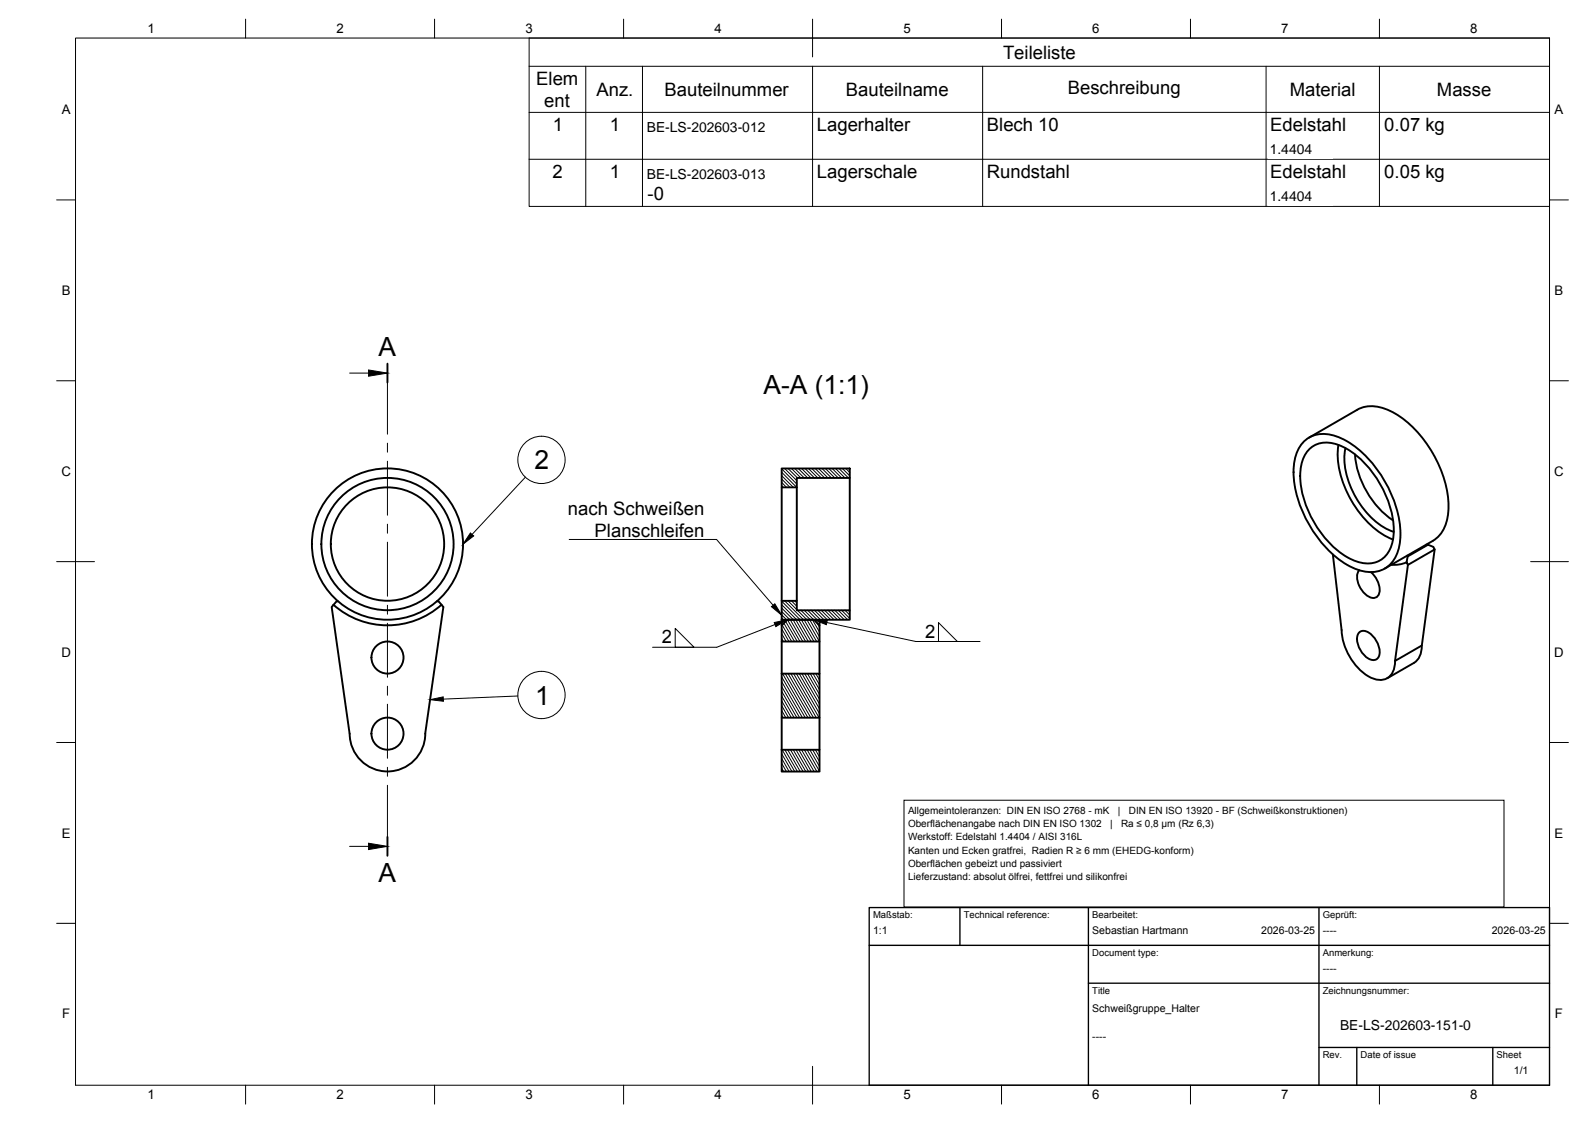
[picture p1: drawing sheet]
<svg xmlns="http://www.w3.org/2000/svg" width="420mm" height="297mm" viewBox="0 0 420 297" stroke-linecap="round" stroke-linejoin="round" font-family="sans-serif">
<!-- layer: Visible -->
<g fill="none" stroke="#000" stroke-width=".51">
<path d="M344.7 117.1a7.8 7.8 0 0 1 8.8-1.7 26.3 26.3 0 0 1 13.3 12.7 25.8 25.8 0 0 1 3.5 16.3 7.8 7.8 0 0 1-11.1 6.3 26.3 26.3 0 0 1-13.2-12.7 25.8 25.8 0 0 1-3.5-16.3 9.7 9.7 0 0 1 2.2-4.6zM346.4 118.8a7.4 7.4 0 0 1 8.6-.7 27 27 0 0 1 13.5 19.1 11.6 11.6 0 0 1-2.1 10.1 7.4 7.4 0 0 1-8.7 .7 27 27 0 0 1-13.4-19.1 11.6 11.6 0 0 1 2.1-10.1zM354.1 117.7a24.8 24.8 0 0 0 5.8 18.2 21 21 0 0 0 8.7 6.8M356 118.5a20.8 20.8 0 0 0 4.9 16.3 17.2 17.2 0 0 0 7.9 5.9M359.1 108.4a10 10 0 0 1 10 1 31.3 31.3 0 0 1 14.2 24.5 10 10 0 0 1-4.2 9.1M359.1 108.4l-12.7 7.3M206.8 123.9h18v2.5h-14v2.5h-4zM206.8 128.9v30M210.8 128.9v30M224.8 126.4v35M358.5 120.2a23.7 23.7 0 0 0 10.1 17.4M89.4 159.1h-.4l-.8 .9"/>
<path d="M115.6 159.1h.4l1.3 1.5-4.8 33.5a10 10 0 0 1-10 10 10 10 0 0 1-10-10M116.8 160a21.5 21.5 0 0 1-28.6 0M206.8 158.9h4v2.5h14v2.5h-18zM352.7 146.7l2.3 20M359.6 150.8a4.3 4.3 0 0 0 .4 4.9 3.9 3.9 0 0 0 4 2.4 2.69 2.69 0 0 0 .8-3.7l-1.1-2-1-1.1M372.2 148.7l-2.3 .6-1.8 .1M372.4 146.9v.3M372.4 147.2l5.4-3.1 1.4 .6 .4 .6-7.1 4.1-.3-.7zM377.4 144l.4 .1M379.1 143.1l-12.7 7.3M379.6 145.3l-3.4 25.4-7.1 4.1 3.4-25.4M88.2 160l-.4 .6 4.7 33.5"/>
<path d="M206.8 178.2h10v11.6h-10zM206.8 165.4l1.5-1.5h7l1.5 1.5v4.3h-10zM206.8 163.9v1.5M206.8 169.7v8.5M216.8 169.7v8.5M216.8 163.9v1.5M355 166.6a15.3 15.3 0 0 0 8.1 12.8 4 4 0 0 0 5.9-3.4l.1-1.2M359.7 167.2a2.69 2.69 0 0 1 3.5 1 5.6 5.6 0 0 1 1.5 5.6 2.05 2.05 0 0 1-3.3 0 5.9 5.9 0 0 1-2-6.2zM376.2 170.7a5 5 0 0 1-2.1 4.6l-7.1 4.1M206.8 198.3h10v5.8h-10zM206.8 189.8v8.5M216.8 189.8v8.5"/>
<circle cx="102.5" cy="143.9" r="15"/>
<circle cx="102.5" cy="143.9" r="17.5"/>
<circle cx="102.5" cy="143.9" r="20"/>
<circle cx="102.5" cy="173.9" r="4.2"/>
<circle cx="102.5" cy="194.1" r="4.2"/>
</g>
<!-- layer: BORDER -->
<g fill="none" stroke="#000" stroke-width=".26">
<path d="M20 10.1h390v276.9h-390zM65 5.1v5M115 5.1v5M165 5.1v5M215 5.1v10M265 5.1v5M315 5.1v5M365 5.1v5M15 52.9h5M410 52.9h5M15 100.7h5M410 100.7h5"/>
<path d="M15 148.6h10M405 148.6h10M15 196.4h5M410 196.4h5M15 244.2h5M410 244.2h5M65 287v5M115 287v5M165 287v5M215 282.1v9.9M265 287v5M315 287v5"/>
<path d="M365 287v5"/>
</g>
<!-- layer: TITLEBLOCK -->
<path d="M230 240.1h180v46.9h-180zM230 250h180M254 240.1v9.9M288 240.1v46.9M349 240.1v46.9M288 260.1h122M349 277.1h61M359 277.1v9.9M395 277.1v9.9" fill="none" stroke="#000" stroke-width=".36"/>
<!-- layer: Hatching -->
<g fill="none" stroke="#000" stroke-width=".26">
<path d="M206.8 128.5l.4 .4M206.8 127.6l1.3 1.3M206.8 126.7l2.2 2.2M206.8 125.8l3.1 3.1M206.8 124.9l4 4M206.8 124l4 4M207.6 123.9l3.2 3.2M208.5 123.9l2.5 2.5M209.4 123.9l2.5 2.5M210.3 123.9l2.5 2.5M211.2 123.9l2.5 2.5M212.1 123.9l2.5 2.5"/>
<path d="M213 123.9l2.5 2.5M213.9 123.9l2.5 2.5M214.8 123.9l2.5 2.5M215.7 123.9l2.5 2.5M216.6 123.9l2.5 2.5M217.5 123.9l2.5 2.5M218.4 123.9l2.5 2.5M219.3 123.9l2.5 2.5M220.2 123.9l2.5 2.5M221.1 123.9l2.5 2.5M222 123.9l2.5 2.5M222.9 123.9l1.9 2"/>
<path d="M223.8 123.9l1 1.1M224.7 123.9l.1 .2M206.8 160l4 3.9M206.8 159.1l4.9 4.8M207.6 158.9l5 5M208.5 158.9l2.3 2.4M209.4 158.9l1.4 1.5M210.3 158.9l.5 .6M206.8 163.5l.4 .4M206.8 162.7l1.3 1.2M206.8 161.8l2.2 2.1M206.8 160.9l3.1 3"/>
<path d="M206.8 179.1l6.2 10.7M206.8 168.9l.5 .8M206.8 167.6l1.2 2.1M206.8 166.4l1.9 3.3M206.9 165.3l2.6 4.4M207.1 178.2l6.7 11.6M207.4 164.9l2.8 4.8M207.8 178.2l6.7 11.6M207.9 164.4l3 5.3M208.3 163.9l3.4 5.8M208.5 178.2l6.7 11.6M209.1 163.9l3.3 5.8"/>
<path d="M209.3 178.2l6.7 11.6M209.8 163.9l3.3 5.8M210 178.2l6.7 11.6M210.5 163.9l3.4 5.8M210.7 178.2l6.1 10.6M211 161.4l2.5 2.5 3.3 5.8M211.3 163.9l3.3 5.8M211.5 178.2l5.3 9.3M211.9 161.4l2.5 2.5M212 163.9l3.3 5.8M212.2 178.2l4.6 8M212.7 163.9l3.4 5.8"/>
<path d="M212.8 161.4l2.5 2.5M212.9 178.2l3.9 6.8M213.7 178.2l3.1 5.5M213.7 161.4l2.5 2.5M214.2 163.9l2.6 4.6M214.4 178.2l2.4 4.2M214.6 161.4l2.5 2.5M214.9 163.9l1.9 3.3M215.1 178.2l1.7 3M215.5 161.4l2.5 2.5M215.9 178.2l.9 1.7M216.2 164.8l.6 1.1"/>
<path d="M216.4 161.4l2.5 2.5M216.6 178.2l.2 .4M217.3 161.4l2.5 2.5M218.2 161.4l2.5 2.5M219.1 161.4l2.5 2.5M220 161.4l2.5 2.5M220.9 161.4l2.5 2.5M221.8 161.4l2.5 2.5M222.7 161.4l2.1 2.2M223.6 161.4l1.2 1.3M224.5 161.4l.3 .4M206.8 199.4l2.7 4.7"/>
<path d="M206.8 189.2l.4 .6M206.8 188l1.1 1.8M206.8 186.7l1.8 3.1M206.8 185.4l2.6 4.4M206.8 184.2l3.3 5.6M206.8 182.9l4 6.9M206.8 181.6l4.8 8.2M206.8 180.3l5.5 9.5M206.9 198.3l3.4 5.8M207.7 198.3l3.3 5.8M208.4 198.3l3.3 5.8M209.1 198.3l3.4 5.8"/>
<path d="M209.9 198.3l3.3 5.8M210.6 198.3l3.3 5.8M211.3 198.3l3.4 5.8M212.1 198.3l3.3 5.8M212.8 198.3l3.3 5.8M213.6 198.3l3.2 5.7M214.3 198.3l2.5 4.4M215 198.3l1.8 3.2M215.7 198.3l1.1 1.9M216.5 198.3l.3 .6M206.8 203.2l.5 .9M206.8 201.9l1.3 2.2"/>
<path d="M206.8 200.7l2 3.4"/>
</g>
<!-- layer: Section Lines -->
<path d="M102.5 96.2v5M102.5 221.4v5" fill="none" stroke="#000" stroke-width=".51"/>
<g fill="none" stroke="#000" stroke-width=".26">
<path d="M92.5 98.7h5M102.5 101.2v13.6M102.5 117.2v2.4M102.5 122v14.3M102.5 138.6v2.4M102.5 143.4v14.3M102.5 160.1v2.4M102.5 164.9v14.2M102.5 181.5v2.4M102.5 186.3v14.3M102.5 203v2.3M102.5 207.7v13.7"/>
<path d="M92.5 223.9h5"/>
</g>
<path d="M97.5 97.9l5 .8-5 .8zM97.5 223l5 .9-5 .8z" fill="#000" stroke="#000" stroke-width=".26"/>
<path d="M178.6 166.2l5 5h-5zM205.1 165.2l-15.4 6h-17M218.8 164.7l23.5 5h17M248.3 164.7l5 5h-5z" fill="none" stroke="#000" stroke-width=".26"/>
<path d="M204.9 164.7l3.4-.8-3 1.8zM215.3 163.9l3.6 .2-.3 1.1z" fill="#000" stroke="#000" stroke-width=".26"/>
<!-- layer: Leaders -->
<path d="M204.1 160.5l.9-.8 1.8 3z" fill="#000" stroke="#000" stroke-width=".26"/>
<path d="M150.6 142.7h39l15 17.4" fill="none" stroke="#000" stroke-width=".26"/>
<!-- layer: Parts Lists -->
<path d="M140 10.1h270v44.5h-270zM140 17.5h270M155 17.5v37.1M170 17.5v37.1M215 17.5v37.1M260 17.5v37.1M335 17.5v37.1M365 17.5v37.1M140 29.7h270M140 42.1h270" fill="none" stroke="#000" stroke-width=".26"/>
<!-- layer: Balloons -->
<g fill="none" stroke="#000" stroke-width=".26">
<circle cx="143.3" cy="121.6" r="6.3"/>
<circle cx="143.3" cy="183.8" r="6.3"/>
</g>
<!-- layer: 0 -->
<path d="M124.5 141l.8 .8-2.8 2.1zM113.8 185.1l3.5-.8v1.2z" fill="#000" stroke="#000" stroke-width=".26"/>
<path d="M139 126.2l-14.1 15.2M137 184.1l-19.7 .8" fill="none" stroke="#000" stroke-width=".26"/>
<g fill="#fff">
<path d="M335.6 36.7h17v5.2h-17z" fill-rule="evenodd"/>
<path d="M335.6 49.1h17v5.2h-17z" fill-rule="evenodd"/>
<path d="M354.2 268.4h44.2v5.3h-44.2z" fill-rule="evenodd"/>
</g>
<g fill="#fff" stroke="#fff" stroke-width=".35">
<path d="M354.6 268.5h40.7v4.9h-40.7z"/>
<path d="M171.1 31h41.9v4.9h-41.9z"/>
<path d="M171.1 43.4h41.9v4.9h-41.9z"/>
<path d="M336 36.8h16.3v4.9h-16.3z"/>
<path d="M336 49.2h16.3v4.9h-16.3z"/>
</g>
<path d="M239.2 211.7h158.7v28.2h-158.7z" fill-rule="evenodd" fill="#fff" stroke="#000" stroke-width=".26"/>
<g font-size="7">
<text x="100.2" y="94.2">A</text>
<text x="202" y="104.2">A-A (1:1)</text>
<text x="141.4" y="124.2">2</text>
<text x="141.6" y="186.4">1</text>
<text x="100.2" y="233.4">A</text>
</g>
<g font-size="4.9">
<text x="265.4" y="15.5">Teileliste</text>
<text x="141.9" y="22.4">Elem</text>
<text x="144" y="28.3">ent</text>
<text x="157.8" y="25.4">Anz.</text>
<text x="175.8" y="25.3">Bauteilnummer</text>
<text x="223.8" y="25.3">Bauteilname</text>
<text x="282.5" y="24.9">Beschreibung</text>
<text x="341.3" y="25.3">Material</text>
<text x="380.2" y="25.3">Masse</text>
<text x="146.3" y="34.6">1</text>
<text x="161.3" y="34.6">1</text>
<text x="216.1" y="34.7">Lagerhalter</text>
<text x="261.1" y="34.7">Blech 10</text>
<text x="336.1" y="34.7">Edelstahl</text>
<text x="366.3" y="34.7">0.07 kg</text>
<text x="146.2" y="47">2</text>
<text x="161.3" y="47">1</text>
<text x="216.1" y="47.1">Lagerschale</text>
<text x="261.1" y="47.1">Rundstahl</text>
<text x="336.1" y="47.1">Edelstahl</text>
<text x="366.3" y="47.1">0.05 kg</text>
<text x="171.3" y="53">-0</text>
<text x="150.3" y="136.1">nach Schweißen</text>
<text x="157.3" y="142">Planschleifen</text>
<text x="175.1" y="170.2">2</text>
<text x="244.8" y="168.6">2</text>
</g>
<g font-size="3.7">
<text x="171.1" y="34.9">BE-LS-202603-012</text>
<text x="336" y="40.7">1.4404</text>
<text x="171.1" y="47.3">BE-LS-202603-013</text>
<text x="336" y="53.1">1.4404</text>
<text x="354.6" y="272.4">BE-LS-202603-151-0</text>
</g>
<g font-size="3.5">
<text x="39" y="8.8">1</text>
<text x="89" y="8.8">2</text>
<text x="139" y="8.8">3</text>
<text x="189" y="8.8">4</text>
<text x="239" y="8.8">5</text>
<text x="289" y="8.8">6</text>
<text x="339" y="8.8">7</text>
<text x="389" y="8.8">8</text>
<text x="16.3" y="30.2">A</text>
<text x="411.3" y="30.2">A</text>
<text x="16.3" y="78">B</text>
<text x="411.3" y="78">B</text>
<text x="16.2" y="125.9">C</text>
<text x="411.2" y="125.9">C</text>
<text x="16.2" y="173.7">D</text>
<text x="411.2" y="173.7">D</text>
<text x="16.3" y="221.6">E</text>
<text x="411.3" y="221.6">E</text>
<text x="16.4" y="269.4">F</text>
<text x="411.4" y="269.4">F</text>
<text x="39" y="290.8">1</text>
<text x="89" y="290.8">2</text>
<text x="139" y="290.8">3</text>
<text x="189" y="290.8">4</text>
<text x="239" y="290.8">5</text>
<text x="289" y="290.8">6</text>
<text x="339" y="290.8">7</text>
<text x="389" y="290.8">8</text>
</g>
<g font-size="2.8">
<text x="231" y="247">1:1</text>
<text x="289" y="247">Sebastian Hartmann</text>
<text x="333.7" y="247">2026-03-25</text>
<text x="350" y="247">----</text>
<text x="394.7" y="247">2026-03-25</text>
<text x="350" y="257.1">----</text>
<text x="289" y="267.6">Schweißgruppe_Halter</text>
<text x="289" y="275">----</text>
<text x="400.5" y="284.2">1/1</text>
</g>
<g font-size="2.6">
<text x="240.2" y="215.2">Allgemeintoleranzen: DIN EN ISO 2768 - mK</text>
<text x="295.8" y="215.2">|</text>
<text x="298.7" y="215.2">DIN EN ISO 13920 - BF (Schweißkonstruktionen)</text>
<text x="240.2" y="218.7">Oberflächenangabe nach DIN EN ISO 1302</text>
<text x="293.7" y="218.7">|</text>
<text x="296.6" y="218.7">Ra ≤ 0,8 µm (Rz 6,3)</text>
<text x="240.2" y="222.2">Werkstoff: Edelstahl 1.4404 / AISI 316L</text>
<text x="240.2" y="225.8">Kanten und Ecken gratfrei, Radien R ≥ 6 mm (EHEDG-konform)</text>
<text x="240.2" y="229.3">Oberflächen gebeizt und passiviert</text>
<text x="240.2" y="232.8">Lieferzustand: absolut ölfrei, fettfrei und silikonfrei</text>
</g>
<g font-size="2.5">
<text x="231" y="242.9">Maßstab:</text>
<text x="255" y="242.9">Technical reference:</text>
<text x="289" y="242.9">Bearbeitet:</text>
<text x="350" y="242.9">Geprüft:</text>
<text x="289" y="252.8">Document type:</text>
<text x="350" y="252.8">Anmerkung:</text>
<text x="289" y="262.9">Title</text>
<text x="350" y="262.9">Zeichnungsnummer:</text>
<text x="350" y="279.9">Rev.</text>
<text x="360" y="279.9">Date of issue</text>
<text x="396" y="279.9">Sheet</text>
</g>
</svg>
